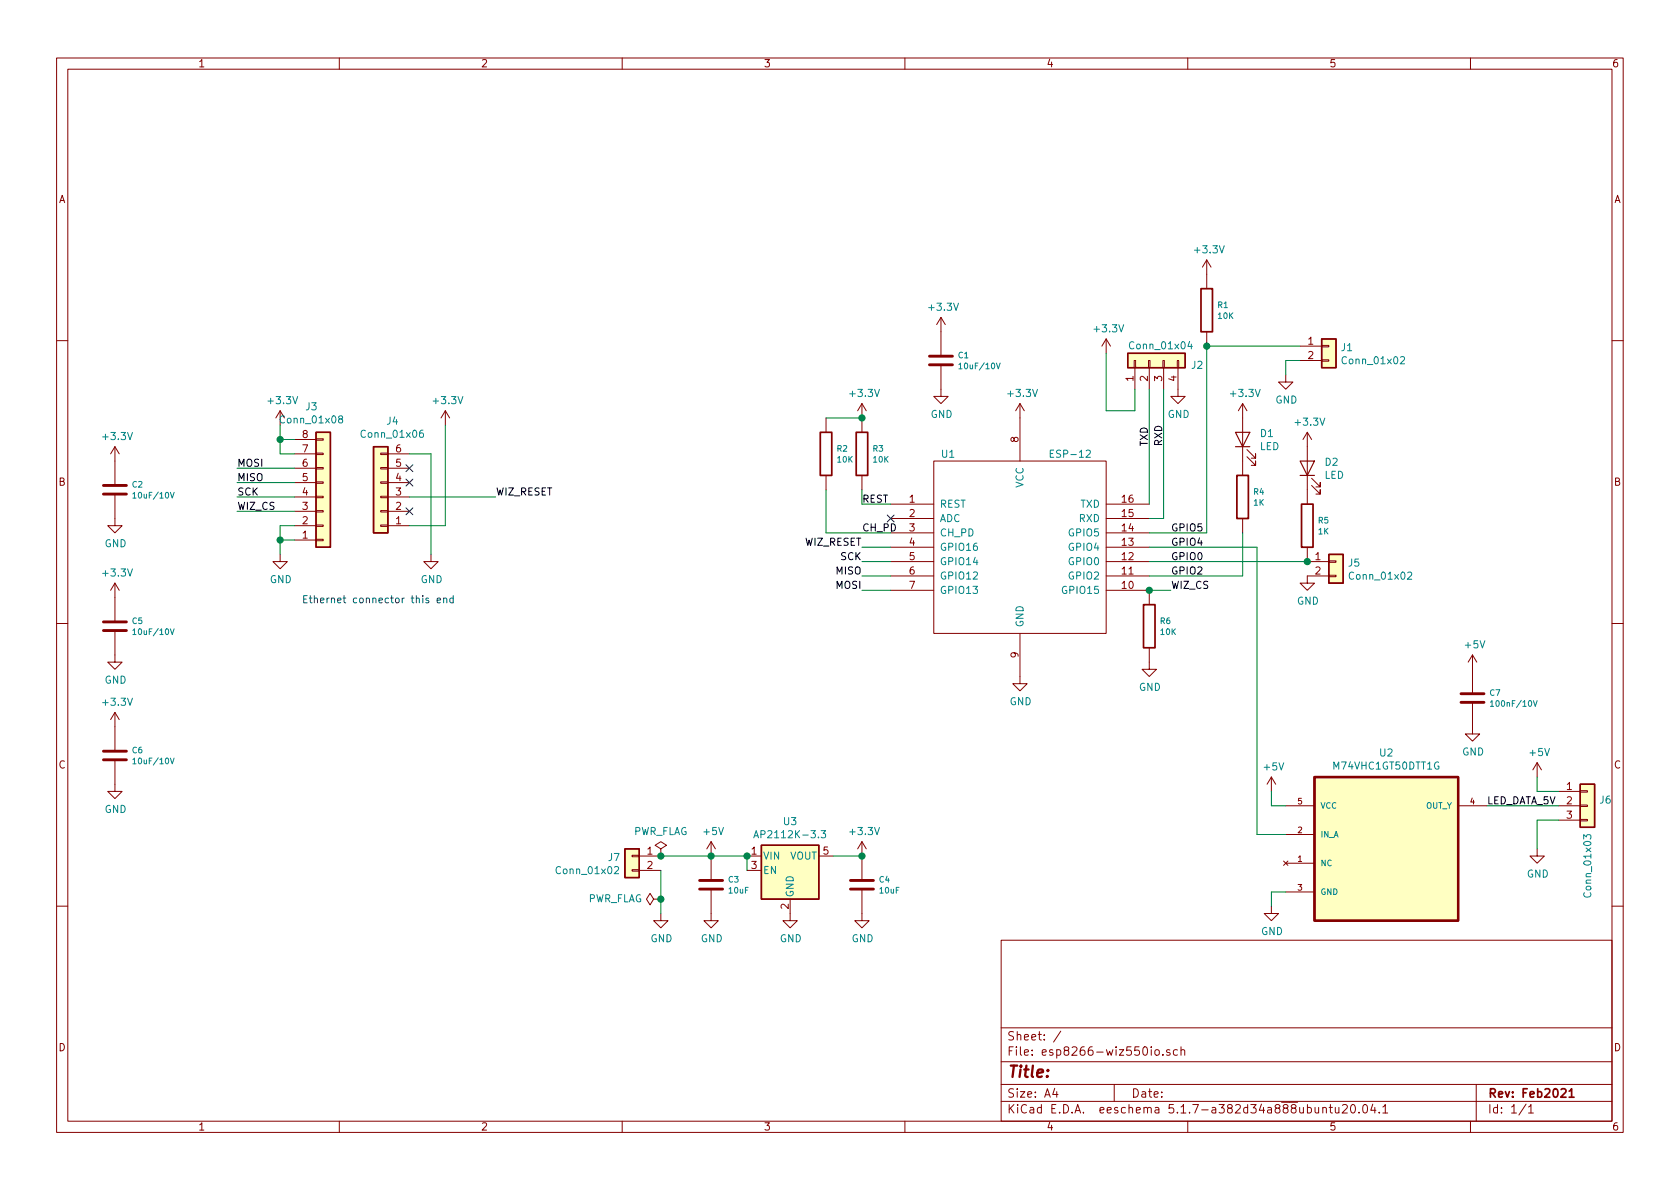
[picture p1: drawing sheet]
EESchema Schematic File Version 4
EELAYER 30 0
EELAYER END
$Descr A4 11693 8268
encoding utf-8
Sheet 1 1
Title ""
Date ""
Rev "Feb2021"
Comp ""
Comment1 ""
Comment2 ""
Comment3 ""
Comment4 ""
$EndDescr
$Comp
L tom-modules:ESP-12 U1
U 1 1
P 7100 3800
F 0 "U1" H 6600 4450 50  0000 C CNN
F 1 "ESP-12" H 7450 4450 50  0000 C CNN
F 2 "tom-modules:ESP-12E_SMD" H 7100 3800 50  0001 C CNN
F 3 "http://l0l.org.uk/2014/12/esp8266-modules-hardware-guide-gotta-catch-em-all/" H 7100 3800 50  0001 C CNN
	1    7100 3800
	1    0    0    -1  
$EndComp
$Comp
L power:GND #PWR019
U 1 1
P 7100 4700
F 0 "#PWR019" H 7100 4450 50  0001 C CNN
F 1 "GND" H 7105 4527 50  0000 C CNN
F 2 "" H 7100 4700 50  0001 C CNN
F 3 "" H 7100 4700 50  0001 C CNN
	1    7100 4700
	1    0    0    -1  
$EndComp
$Comp
L power:+3.3V #PWR08
U 1 1
P 7100 2900
F 0 "#PWR08" H 7100 2750 50  0001 C CNN
F 1 "+3.3V" H 7115 3073 50  0000 C CNN
F 2 "" H 7100 2900 50  0001 C CNN
F 3 "" H 7100 2900 50  0001 C CNN
	1    7100 2900
	1    0    0    -1  
$EndComp
$Comp
L tom-passives:R R3
U 1 1
P 6000 3150
F 0 "R3" H 6071 3188 40  0000 L CNN
F 1 "10K" H 6071 3112 40  0000 L CNN
F 2 "tom-passives:C_0805_2012Metric" V 5930 3150 30  0001 C CNN
F 3 "" H 6000 3150 30  0000 C CNN
	1    6000 3150
	1    0    0    -1  
$EndComp
$Comp
L power:+3.3V #PWR07
U 1 1
P 6000 2900
F 0 "#PWR07" H 6000 2750 50  0001 C CNN
F 1 "+3.3V" H 6015 3073 50  0000 C CNN
F 2 "" H 6000 2900 50  0001 C CNN
F 3 "" H 6000 2900 50  0001 C CNN
	1    6000 2900
	1    0    0    -1  
$EndComp
Wire Wire Line
	6200 3500 6000 3500
Wire Wire Line
	6000 3500 6000 3400
$Comp
L tom-connectors:Conn_01x02 J5
U 1 1
P 9300 3900
F 0 "J5" H 9380 3892 50  0000 L CNN
F 1 "Conn_01x02" H 9380 3801 50  0000 L CNN
F 2 "tom-connectors:PinHeader_1x02_P2.54mm_Vertical" H 9300 3900 50  0001 C CNN
F 3 "~" H 9300 3900 50  0001 C CNN
	1    9300 3900
	1    0    0    -1  
$EndComp
$Comp
L power:GND #PWR017
U 1 1
P 9100 4000
F 0 "#PWR017" H 9100 3750 50  0001 C CNN
F 1 "GND" H 9105 3827 50  0000 C CNN
F 2 "" H 9100 4000 50  0001 C CNN
F 3 "" H 9100 4000 50  0001 C CNN
	1    9100 4000
	1    0    0    -1  
$EndComp
$Comp
L tom-passives:R R5
U 1 1
P 9100 3650
F 0 "R5" H 9171 3688 40  0000 L CNN
F 1 "1K" H 9171 3612 40  0000 L CNN
F 2 "tom-passives:C_0805_2012Metric" V 9030 3650 30  0001 C CNN
F 3 "" H 9100 3650 30  0000 C CNN
	1    9100 3650
	1    0    0    -1  
$EndComp
$Comp
L power:+3.3V #PWR012
U 1 1
P 9100 3100
F 0 "#PWR012" H 9100 2950 50  0001 C CNN
F 1 "+3.3V" H 9115 3273 50  0000 C CNN
F 2 "" H 9100 3100 50  0001 C CNN
F 3 "" H 9100 3100 50  0001 C CNN
	1    9100 3100
	1    0    0    -1  
$EndComp
$Comp
L tom-connectors:Conn_01x04 J2
U 1 1
P 8000 2500
F 0 "J2" V 7964 2212 50  0000 R CNN
F 1 "Conn_01x04" V 8100 2650 50  0000 R CNN
F 2 "tom-connectors:PinHeader_1x04_P2.54mm_Vertical" H 8000 2500 50  0001 C CNN
F 3 "~" H 8000 2500 50  0001 C CNN
	1    8000 2500
	0    -1   -1   0   
$EndComp
Wire Wire Line
	7900 2700 7900 2850
Wire Wire Line
	7900 2850 7700 2850
Wire Wire Line
	7700 2850 7700 2450
$Comp
L power:+3.3V #PWR03
U 1 1
P 7700 2450
F 0 "#PWR03" H 7700 2300 50  0001 C CNN
F 1 "+3.3V" H 7715 2623 50  0000 C CNN
F 2 "" H 7700 2450 50  0001 C CNN
F 3 "" H 7700 2450 50  0001 C CNN
	1    7700 2450
	1    0    0    -1  
$EndComp
$Comp
L power:GND #PWR06
U 1 1
P 8200 2700
F 0 "#PWR06" H 8200 2450 50  0001 C CNN
F 1 "GND" H 8205 2527 50  0000 C CNN
F 2 "" H 8200 2700 50  0001 C CNN
F 3 "" H 8200 2700 50  0001 C CNN
	1    8200 2700
	1    0    0    -1  
$EndComp
Wire Wire Line
	8000 2700 8000 3500
Wire Wire Line
	8100 2700 8100 3600
Wire Wire Line
	8100 3600 8000 3600
$Comp
L tom-passives:R R2
U 1 1
P 5750 3150
F 0 "R2" H 5821 3188 40  0000 L CNN
F 1 "10K" H 5821 3112 40  0000 L CNN
F 2 "tom-passives:C_0805_2012Metric" V 5680 3150 30  0001 C CNN
F 3 "" H 5750 3150 30  0000 C CNN
	1    5750 3150
	1    0    0    -1  
$EndComp
Wire Wire Line
	6200 3700 5750 3700
Wire Wire Line
	5750 3700 5750 3400
$Comp
L tom-opto:LED D2
U 1 1
P 9100 3250
F 0 "D2" V 9139 3133 50  0000 R CNN
F 1 "LED" V 9048 3133 50  0000 R CNN
F 2 "tom-opto:LED_0805_2012Metric" H 9100 3250 50  0001 C CNN
F 3 "~" H 9100 3250 50  0001 C CNN
	1    9100 3250
	0    -1   -1   0   
$EndComp
$Comp
L tom-passives:C C4
U 1 1
P 6000 6150
F 0 "C4" H 6115 6188 40  0000 L CNN
F 1 "10uF" H 6115 6112 40  0000 L CNN
F 2 "tom-passives:C_0805_2012Metric" H 6038 6000 30  0001 C CNN
F 3 "" H 6000 6150 60  0000 C CNN
	1    6000 6150
	1    0    0    -1  
$EndComp
$Comp
L power:+3.3V #PWR024
U 1 1
P 6000 5950
F 0 "#PWR024" H 6000 5800 50  0001 C CNN
F 1 "+3.3V" H 6015 6123 50  0000 C CNN
F 2 "" H 6000 5950 50  0001 C CNN
F 3 "" H 6000 5950 50  0001 C CNN
	1    6000 5950
	1    0    0    -1  
$EndComp
$Comp
L power:GND #PWR028
U 1 1
P 6000 6350
F 0 "#PWR028" H 6000 6100 50  0001 C CNN
F 1 "GND" H 6005 6177 50  0000 C CNN
F 2 "" H 6000 6350 50  0001 C CNN
F 3 "" H 6000 6350 50  0001 C CNN
	1    6000 6350
	1    0    0    -1  
$EndComp
$Comp
L tom-passives:R R6
U 1 1
P 8000 4350
F 0 "R6" H 8071 4388 40  0000 L CNN
F 1 "10K" H 8071 4312 40  0000 L CNN
F 2 "tom-passives:C_0805_2012Metric" V 7930 4350 30  0001 C CNN
F 3 "" H 8000 4350 30  0000 C CNN
	1    8000 4350
	1    0    0    -1  
$EndComp
$Comp
L power:GND #PWR018
U 1 1
P 8000 4600
F 0 "#PWR018" H 8000 4350 50  0001 C CNN
F 1 "GND" H 8005 4427 50  0000 C CNN
F 2 "" H 8000 4600 50  0001 C CNN
F 3 "" H 8000 4600 50  0001 C CNN
	1    8000 4600
	1    0    0    -1  
$EndComp
Connection ~ 6000 2900
Wire Wire Line
	5750 2900 6000 2900
NoConn ~ 6200 3600
$Comp
L tom-semiconductors:AP2112K-3.3 U3
U 1 1
P 5500 6050
F 0 "U3" H 5500 6392 50  0000 C CNN
F 1 "AP2112K-3.3" H 5500 6301 50  0000 C CNN
F 2 "tom-semiconductors:SOT-23-5" H 5500 6375 50  0001 C CNN
F 3 "https://www.diodes.com/assets/Datasheets/AP2112.pdf" H 5500 6150 50  0001 C CNN
	1    5500 6050
	1    0    0    -1  
$EndComp
Wire Wire Line
	5800 5950 6000 5950
Connection ~ 6000 5950
$Comp
L power:GND #PWR027
U 1 1
P 5500 6350
F 0 "#PWR027" H 5500 6100 50  0001 C CNN
F 1 "GND" H 5505 6177 50  0000 C CNN
F 2 "" H 5500 6350 50  0001 C CNN
F 3 "" H 5500 6350 50  0001 C CNN
	1    5500 6350
	1    0    0    -1  
$EndComp
Wire Wire Line
	5200 6050 5200 5950
Connection ~ 5200 5950
$Comp
L tom-passives:C C3
U 1 1
P 4950 6150
F 0 "C3" H 5065 6188 40  0000 L CNN
F 1 "10uF" H 5065 6112 40  0000 L CNN
F 2 "tom-passives:C_0805_2012Metric" H 4988 6000 30  0001 C CNN
F 3 "" H 4950 6150 60  0000 C CNN
	1    4950 6150
	1    0    0    -1  
$EndComp
Wire Wire Line
	4950 5950 5200 5950
$Comp
L power:GND #PWR026
U 1 1
P 4950 6350
F 0 "#PWR026" H 4950 6100 50  0001 C CNN
F 1 "GND" H 4955 6177 50  0000 C CNN
F 2 "" H 4950 6350 50  0001 C CNN
F 3 "" H 4950 6350 50  0001 C CNN
	1    4950 6350
	1    0    0    -1  
$EndComp
Connection ~ 9100 3900
$Comp
L tom-passives:R R4
U 1 1
P 8650 3450
F 0 "R4" H 8721 3488 40  0000 L CNN
F 1 "1K" H 8721 3412 40  0000 L CNN
F 2 "tom-passives:C_0805_2012Metric" V 8580 3450 30  0001 C CNN
F 3 "" H 8650 3450 30  0000 C CNN
	1    8650 3450
	1    0    0    -1  
$EndComp
$Comp
L power:+3.3V #PWR011
U 1 1
P 8650 2900
F 0 "#PWR011" H 8650 2750 50  0001 C CNN
F 1 "+3.3V" H 8665 3073 50  0000 C CNN
F 2 "" H 8650 2900 50  0001 C CNN
F 3 "" H 8650 2900 50  0001 C CNN
	1    8650 2900
	1    0    0    -1  
$EndComp
$Comp
L tom-opto:LED D1
U 1 1
P 8650 3050
F 0 "D1" V 8689 2933 50  0000 R CNN
F 1 "LED" V 8598 2933 50  0000 R CNN
F 2 "tom-opto:LED_0805_2012Metric" H 8650 3050 50  0001 C CNN
F 3 "~" H 8650 3050 50  0001 C CNN
	1    8650 3050
	0    -1   -1   0   
$EndComp
Wire Wire Line
	8000 3900 9100 3900
Text Label 8000 3100 1    50   ~ 0
TXD
Text Label 8100 3100 1    50   ~ 0
RXD
Text Label 8150 3800 0    50   ~ 0
GPIO4
Text Label 8150 3900 0    50   ~ 0
GPIO0
Text Label 8150 4000 0    50   ~ 0
GPIO2
Wire Wire Line
	8400 3700 8000 3700
Text Label 8150 3700 0    50   ~ 0
GPIO5
Text Label 6000 3700 0    50   ~ 0
CH_PD
Text Label 6000 3500 0    50   ~ 0
REST
$Comp
L tom-connectors:Conn_01x08 J3
U 1 1
P 2250 3450
F 0 "J3" H 2168 2825 50  0000 C CNN
F 1 "Conn_01x08" H 2168 2916 50  0000 C CNN
F 2 "tom-connectors:PinHeader_1x08_P2.54mm_Vertical" H 2250 3450 50  0001 C CNN
F 3 "~" H 2250 3450 50  0001 C CNN
	1    2250 3450
	1    0    0    1   
$EndComp
$Comp
L tom-connectors:Conn_01x06 J4
U 1 1
P 2650 3450
F 0 "J4" H 2568 2925 50  0000 C CNN
F 1 "Conn_01x06" H 2568 3016 50  0000 C CNN
F 2 "tom-connectors:PinHeader_1x06_P2.54mm_Vertical" H 2650 3450 50  0001 C CNN
F 3 "~" H 2650 3450 50  0001 C CNN
	1    2650 3450
	-1   0    0    1   
$EndComp
Text Notes 2100 4200 0    50   ~ 0
Ethernet connector this end
Wire Wire Line
	2050 3650 1950 3650
Wire Wire Line
	1950 3650 1950 3750
Wire Wire Line
	2050 3750 1950 3750
Connection ~ 1950 3750
Wire Wire Line
	1950 3750 1950 3850
$Comp
L power:GND #PWR015
U 1 1
P 1950 3850
F 0 "#PWR015" H 1950 3600 50  0001 C CNN
F 1 "GND" H 1955 3677 50  0000 C CNN
F 2 "" H 1950 3850 50  0001 C CNN
F 3 "" H 1950 3850 50  0001 C CNN
	1    1950 3850
	1    0    0    -1  
$EndComp
$Comp
L power:+3.3V #PWR09
U 1 1
P 1950 2950
F 0 "#PWR09" H 1950 2800 50  0001 C CNN
F 1 "+3.3V" H 1965 3123 50  0000 C CNN
F 2 "" H 1950 2950 50  0001 C CNN
F 3 "" H 1950 2950 50  0001 C CNN
	1    1950 2950
	1    0    0    -1  
$EndComp
Wire Wire Line
	1950 2950 1950 3050
Wire Wire Line
	1950 3150 2050 3150
Wire Wire Line
	2050 3050 1950 3050
Connection ~ 1950 3050
Wire Wire Line
	1950 3050 1950 3150
Wire Wire Line
	2050 3250 1650 3250
Text Label 1650 3250 0    50   ~ 0
MOSI
Wire Wire Line
	2050 3350 1650 3350
Text Label 1650 3350 0    50   ~ 0
MISO
Wire Wire Line
	2050 3450 1650 3450
Text Label 1650 3450 0    50   ~ 0
SCK
Wire Wire Line
	2050 3550 1650 3550
Text Label 1650 3550 0    50   ~ 0
WIZ_CS
$Comp
L power:+3.3V #PWR010
U 1 1
P 3100 2950
F 0 "#PWR010" H 3100 2800 50  0001 C CNN
F 1 "+3.3V" H 3115 3123 50  0000 C CNN
F 2 "" H 3100 2950 50  0001 C CNN
F 3 "" H 3100 2950 50  0001 C CNN
	1    3100 2950
	1    0    0    -1  
$EndComp
NoConn ~ 2850 3550
Wire Wire Line
	2850 3450 3450 3450
Text Label 3450 3450 0    50   ~ 0
WIZ_RESET
NoConn ~ 2850 3350
NoConn ~ 2850 3250
$Comp
L power:GND #PWR016
U 1 1
P 3000 3850
F 0 "#PWR016" H 3000 3600 50  0001 C CNN
F 1 "GND" H 3005 3677 50  0000 C CNN
F 2 "" H 3000 3850 50  0001 C CNN
F 3 "" H 3000 3850 50  0001 C CNN
	1    3000 3850
	1    0    0    -1  
$EndComp
Wire Wire Line
	3100 3650 3100 2950
Wire Wire Line
	2850 3650 3100 3650
Wire Wire Line
	3000 3150 3000 3850
Wire Wire Line
	2850 3150 3000 3150
Text Label 6000 4100 2    50   ~ 0
MOSI
Wire Wire Line
	6200 4100 6000 4100
Wire Wire Line
	6200 4000 6000 4000
Text Label 6000 4000 2    50   ~ 0
MISO
Wire Wire Line
	6200 3900 6000 3900
Text Label 6000 3900 2    50   ~ 0
SCK
Wire Wire Line
	8000 4100 8150 4100
Connection ~ 8000 4100
Text Label 8150 4100 0    50   ~ 0
WIZ_CS
Wire Wire Line
	6200 3800 6000 3800
Text Label 6000 3800 2    50   ~ 0
WIZ_RESET
$Comp
L tom-passives:C C2
U 1 1
P 800 3400
F 0 "C2" H 915 3438 40  0000 L CNN
F 1 "10uF/10V" H 915 3362 40  0000 L CNN
F 2 "tom-passives:C_0805_2012Metric" H 838 3250 30  0001 C CNN
F 3 "" H 800 3400 60  0001 C CNN
F 4 "DNP" H 915 3324 40  0001 L CNN "LCSC"
	1    800  3400
	1    0    0    -1  
$EndComp
$Comp
L power:+3.3V #PWR013
U 1 1
P 800 3200
F 0 "#PWR013" H 800 3050 50  0001 C CNN
F 1 "+3.3V" H 815 3373 50  0000 C CNN
F 2 "" H 800 3200 50  0001 C CNN
F 3 "" H 800 3200 50  0001 C CNN
	1    800  3200
	1    0    0    -1  
$EndComp
$Comp
L power:GND #PWR014
U 1 1
P 800 3600
F 0 "#PWR014" H 800 3350 50  0001 C CNN
F 1 "GND" H 805 3427 50  0000 C CNN
F 2 "" H 800 3600 50  0001 C CNN
F 3 "" H 800 3600 50  0001 C CNN
	1    800  3600
	1    0    0    -1  
$EndComp
$Comp
L tom-connectors:Conn_01x03 J6
U 1 1
P 11050 5600
F 0 "J6" H 11130 5642 50  0000 L CNN
F 1 "Conn_01x03" V 11050 4950 50  0000 L CNN
F 2 "tom-connectors:PinHeader_1x03_P2.54mm_Vertical" H 11050 5600 50  0001 C CNN
F 3 "~" H 11050 5600 50  0001 C CNN
	1    11050 5600
	1    0    0    -1  
$EndComp
Wire Wire Line
	10350 5600 10850 5600
Connection ~ 4950 5950
$Comp
L power:+5V #PWR023
U 1 1
P 4950 5950
F 0 "#PWR023" H 4950 5800 50  0001 C CNN
F 1 "+5V" H 4965 6123 50  0000 C CNN
F 2 "" H 4950 5950 50  0001 C CNN
F 3 "" H 4950 5950 50  0001 C CNN
	1    4950 5950
	1    0    0    -1  
$EndComp
$Comp
L power:+5V #PWR020
U 1 1
P 10700 5400
F 0 "#PWR020" H 10700 5250 50  0001 C CNN
F 1 "+5V" H 10715 5573 50  0000 C CNN
F 2 "" H 10700 5400 50  0001 C CNN
F 3 "" H 10700 5400 50  0001 C CNN
	1    10700 5400
	1    0    0    -1  
$EndComp
$Comp
L power:GND #PWR022
U 1 1
P 10700 5900
F 0 "#PWR022" H 10700 5650 50  0001 C CNN
F 1 "GND" H 10705 5727 50  0000 C CNN
F 2 "" H 10700 5900 50  0001 C CNN
F 3 "" H 10700 5900 50  0001 C CNN
	1    10700 5900
	1    0    0    -1  
$EndComp
Wire Wire Line
	10850 5700 10700 5700
$Comp
L tom-connectors:Conn_01x02 J1
U 1 1
P 9250 2400
F 0 "J1" H 9330 2392 50  0000 L CNN
F 1 "Conn_01x02" H 9330 2301 50  0000 L CNN
F 2 "tom-connectors:PinHeader_1x02_P2.54mm_Vertical" H 9250 2400 50  0001 C CNN
F 3 "~" H 9250 2400 50  0001 C CNN
	1    9250 2400
	1    0    0    -1  
$EndComp
Wire Wire Line
	8400 2400 9050 2400
Wire Wire Line
	8400 2400 8400 3700
$Comp
L tom-passives:R R1
U 1 1
P 8400 2150
F 0 "R1" H 8471 2188 40  0000 L CNN
F 1 "10K" H 8471 2112 40  0000 L CNN
F 2 "tom-passives:C_0805_2012Metric" V 8330 2150 30  0001 C CNN
F 3 "" H 8400 2150 30  0000 C CNN
	1    8400 2150
	1    0    0    -1  
$EndComp
Connection ~ 8400 2400
$Comp
L power:+3.3V #PWR01
U 1 1
P 8400 1900
F 0 "#PWR01" H 8400 1750 50  0001 C CNN
F 1 "+3.3V" H 8415 2073 50  0000 C CNN
F 2 "" H 8400 1900 50  0001 C CNN
F 3 "" H 8400 1900 50  0001 C CNN
	1    8400 1900
	1    0    0    -1  
$EndComp
Wire Wire Line
	9050 2500 8950 2500
Wire Wire Line
	8950 2500 8950 2600
$Comp
L power:GND #PWR04
U 1 1
P 8950 2600
F 0 "#PWR04" H 8950 2350 50  0001 C CNN
F 1 "GND" H 8955 2427 50  0000 C CNN
F 2 "" H 8950 2600 50  0001 C CNN
F 3 "" H 8950 2600 50  0001 C CNN
	1    8950 2600
	1    0    0    -1  
$EndComp
$Comp
L tom-semiconductors:M74VHC1GT50DTT1G U2
U 1 1
P 9650 5800
F 0 "U2" H 9650 6370 50  0000 C CNN
F 1 "M74VHC1GT50DTT1G" H 9650 6279 50  0000 C CNN
F 2 "tom-semiconductors:SOT95P275X110-5N" H 9650 5800 50  0001 L BNN
F 3 "" H 9650 5800 50  0001 L BNN
F 4 "SOT-23-5" H 9650 5800 50  0001 L BNN "PACKAGE"
F 5 "ON SEMICONDUCTOR" H 9650 5800 50  0001 L BNN "SUPPLIER"
F 6 "M74VHC1GT50DTT1G" H 9650 5800 50  0001 L BNN "MPN"
F 7 "1654338" H 9650 5800 50  0001 L BNN "OC_FARNELL"
F 8 "61K1045" H 9650 5800 50  0001 L BNN "OC_NEWARK"
	1    9650 5800
	1    0    0    -1  
$EndComp
$Comp
L power:+5V #PWR021
U 1 1
P 8850 5500
F 0 "#PWR021" H 8850 5350 50  0001 C CNN
F 1 "+5V" H 8865 5673 50  0000 C CNN
F 2 "" H 8850 5500 50  0001 C CNN
F 3 "" H 8850 5500 50  0001 C CNN
	1    8850 5500
	1    0    0    -1  
$EndComp
Wire Wire Line
	8850 5500 8850 5600
Wire Wire Line
	8850 5600 8950 5600
$Comp
L power:GND #PWR025
U 1 1
P 8850 6300
F 0 "#PWR025" H 8850 6050 50  0001 C CNN
F 1 "GND" H 8855 6127 50  0000 C CNN
F 2 "" H 8850 6300 50  0001 C CNN
F 3 "" H 8850 6300 50  0001 C CNN
	1    8850 6300
	1    0    0    -1  
$EndComp
Wire Wire Line
	8950 6200 8850 6200
Wire Wire Line
	8850 6200 8850 6300
Wire Wire Line
	8950 5800 8750 5800
$Comp
L tom-passives:C C1
U 1 1
P 6550 2500
F 0 "C1" H 6665 2538 40  0000 L CNN
F 1 "10uF/10V" H 6665 2462 40  0000 L CNN
F 2 "tom-passives:C_0805_2012Metric" H 6588 2350 30  0001 C CNN
F 3 "" H 6550 2500 60  0001 C CNN
F 4 "DNP" H 6665 2424 40  0001 L CNN "LCSC"
	1    6550 2500
	1    0    0    -1  
$EndComp
$Comp
L power:+3.3V #PWR02
U 1 1
P 6550 2300
F 0 "#PWR02" H 6550 2150 50  0001 C CNN
F 1 "+3.3V" H 6565 2473 50  0000 C CNN
F 2 "" H 6550 2300 50  0001 C CNN
F 3 "" H 6550 2300 50  0001 C CNN
	1    6550 2300
	1    0    0    -1  
$EndComp
$Comp
L power:GND #PWR05
U 1 1
P 6550 2700
F 0 "#PWR05" H 6550 2450 50  0001 C CNN
F 1 "GND" H 6555 2527 50  0000 C CNN
F 2 "" H 6550 2700 50  0001 C CNN
F 3 "" H 6550 2700 50  0001 C CNN
	1    6550 2700
	1    0    0    -1  
$EndComp
Wire Wire Line
	10700 5700 10700 5900
Wire Wire Line
	10700 5400 10700 5500
Wire Wire Line
	10700 5500 10850 5500
Text Label 10350 5600 0    50   ~ 0
LED_DATA_5V
$Comp
L tom-passives:C C5
U 1 1
P 800 4350
F 0 "C5" H 915 4388 40  0000 L CNN
F 1 "10uF/10V" H 915 4312 40  0000 L CNN
F 2 "tom-passives:C_0805_2012Metric" H 838 4200 30  0001 C CNN
F 3 "" H 800 4350 60  0001 C CNN
F 4 "DNP" H 915 4274 40  0001 L CNN "LCSC"
	1    800  4350
	1    0    0    -1  
$EndComp
$Comp
L power:+3.3V #PWR0101
U 1 1
P 800 4150
F 0 "#PWR0101" H 800 4000 50  0001 C CNN
F 1 "+3.3V" H 815 4323 50  0000 C CNN
F 2 "" H 800 4150 50  0001 C CNN
F 3 "" H 800 4150 50  0001 C CNN
	1    800  4150
	1    0    0    -1  
$EndComp
$Comp
L power:GND #PWR0102
U 1 1
P 800 4550
F 0 "#PWR0102" H 800 4300 50  0001 C CNN
F 1 "GND" H 805 4377 50  0000 C CNN
F 2 "" H 800 4550 50  0001 C CNN
F 3 "" H 800 4550 50  0001 C CNN
	1    800  4550
	1    0    0    -1  
$EndComp
$Comp
L tom-passives:C C6
U 1 1
P 800 5250
F 0 "C6" H 915 5288 40  0000 L CNN
F 1 "10uF/10V" H 915 5212 40  0000 L CNN
F 2 "tom-passives:C_0805_2012Metric" H 838 5100 30  0001 C CNN
F 3 "" H 800 5250 60  0001 C CNN
F 4 "DNP" H 915 5174 40  0001 L CNN "LCSC"
	1    800  5250
	1    0    0    -1  
$EndComp
$Comp
L power:+3.3V #PWR0103
U 1 1
P 800 5050
F 0 "#PWR0103" H 800 4900 50  0001 C CNN
F 1 "+3.3V" H 815 5223 50  0000 C CNN
F 2 "" H 800 5050 50  0001 C CNN
F 3 "" H 800 5050 50  0001 C CNN
	1    800  5050
	1    0    0    -1  
$EndComp
$Comp
L power:GND #PWR0104
U 1 1
P 800 5450
F 0 "#PWR0104" H 800 5200 50  0001 C CNN
F 1 "GND" H 805 5277 50  0000 C CNN
F 2 "" H 800 5450 50  0001 C CNN
F 3 "" H 800 5450 50  0001 C CNN
	1    800  5450
	1    0    0    -1  
$EndComp
$Comp
L tom-passives:C C7
U 1 1
P 10250 4850
F 0 "C7" H 10365 4888 40  0000 L CNN
F 1 "100nF/10V" H 10365 4812 40  0000 L CNN
F 2 "tom-passives:C_0805_2012Metric" H 10288 4700 30  0001 C CNN
F 3 "" H 10250 4850 60  0001 C CNN
F 4 "DNP" H 10365 4774 40  0001 L CNN "LCSC"
	1    10250 4850
	1    0    0    -1  
$EndComp
$Comp
L power:GND #PWR0106
U 1 1
P 10250 5050
F 0 "#PWR0106" H 10250 4800 50  0001 C CNN
F 1 "GND" H 10255 4877 50  0000 C CNN
F 2 "" H 10250 5050 50  0001 C CNN
F 3 "" H 10250 5050 50  0001 C CNN
	1    10250 5050
	1    0    0    -1  
$EndComp
$Comp
L power:+5V #PWR0105
U 1 1
P 10250 4650
F 0 "#PWR0105" H 10250 4500 50  0001 C CNN
F 1 "+5V" H 10265 4823 50  0000 C CNN
F 2 "" H 10250 4650 50  0001 C CNN
F 3 "" H 10250 4650 50  0001 C CNN
	1    10250 4650
	1    0    0    -1  
$EndComp
$Comp
L tom-connectors:Conn_01x02 J7
U 1 1
P 4400 5950
F 0 "J7" H 4480 5942 50  0000 L CNN
F 1 "Conn_01x02" H 4480 5851 50  0000 L CNN
F 2 "tom-connectors:PinHeader_1x02_P2.54mm_Vertical" H 4400 5950 50  0001 C CNN
F 3 "~" H 4400 5950 50  0001 C CNN
	1    4400 5950
	-1   0    0    -1  
$EndComp
$Comp
L power:GND #PWR0107
U 1 1
P 4600 6350
F 0 "#PWR0107" H 4600 6100 50  0001 C CNN
F 1 "GND" H 4605 6177 50  0000 C CNN
F 2 "" H 4600 6350 50  0001 C CNN
F 3 "" H 4600 6350 50  0001 C CNN
	1    4600 6350
	1    0    0    -1  
$EndComp
Wire Wire Line
	4600 5950 4950 5950
Wire Wire Line
	4600 6050 4600 6250
$Comp
L power:PWR_FLAG #FLG0101
U 1 1
P 4600 5950
F 0 "#FLG0101" H 4600 6025 50  0001 C CNN
F 1 "PWR_FLAG" H 4600 6123 50  0000 C CNN
F 2 "" H 4600 5950 50  0001 C CNN
F 3 "~" H 4600 5950 50  0001 C CNN
	1    4600 5950
	1    0    0    -1  
$EndComp
Connection ~ 4600 5950
$Comp
L power:PWR_FLAG #FLG0102
U 1 1
P 4600 6250
F 0 "#FLG0102" H 4600 6325 50  0001 C CNN
F 1 "PWR_FLAG" V 4600 6377 50  0000 L CNN
F 2 "" H 4600 6250 50  0001 C CNN
F 3 "~" H 4600 6250 50  0001 C CNN
	1    4600 6250
	0    -1   -1   0   
$EndComp
Connection ~ 4600 6250
Wire Wire Line
	4600 6250 4600 6350
Wire Wire Line
	8650 4000 8000 4000
Wire Wire Line
	8750 3800 8750 5800
Wire Wire Line
	8000 3800 8750 3800
Wire Wire Line
	8650 3700 8650 4000
$EndSCHEMATC
